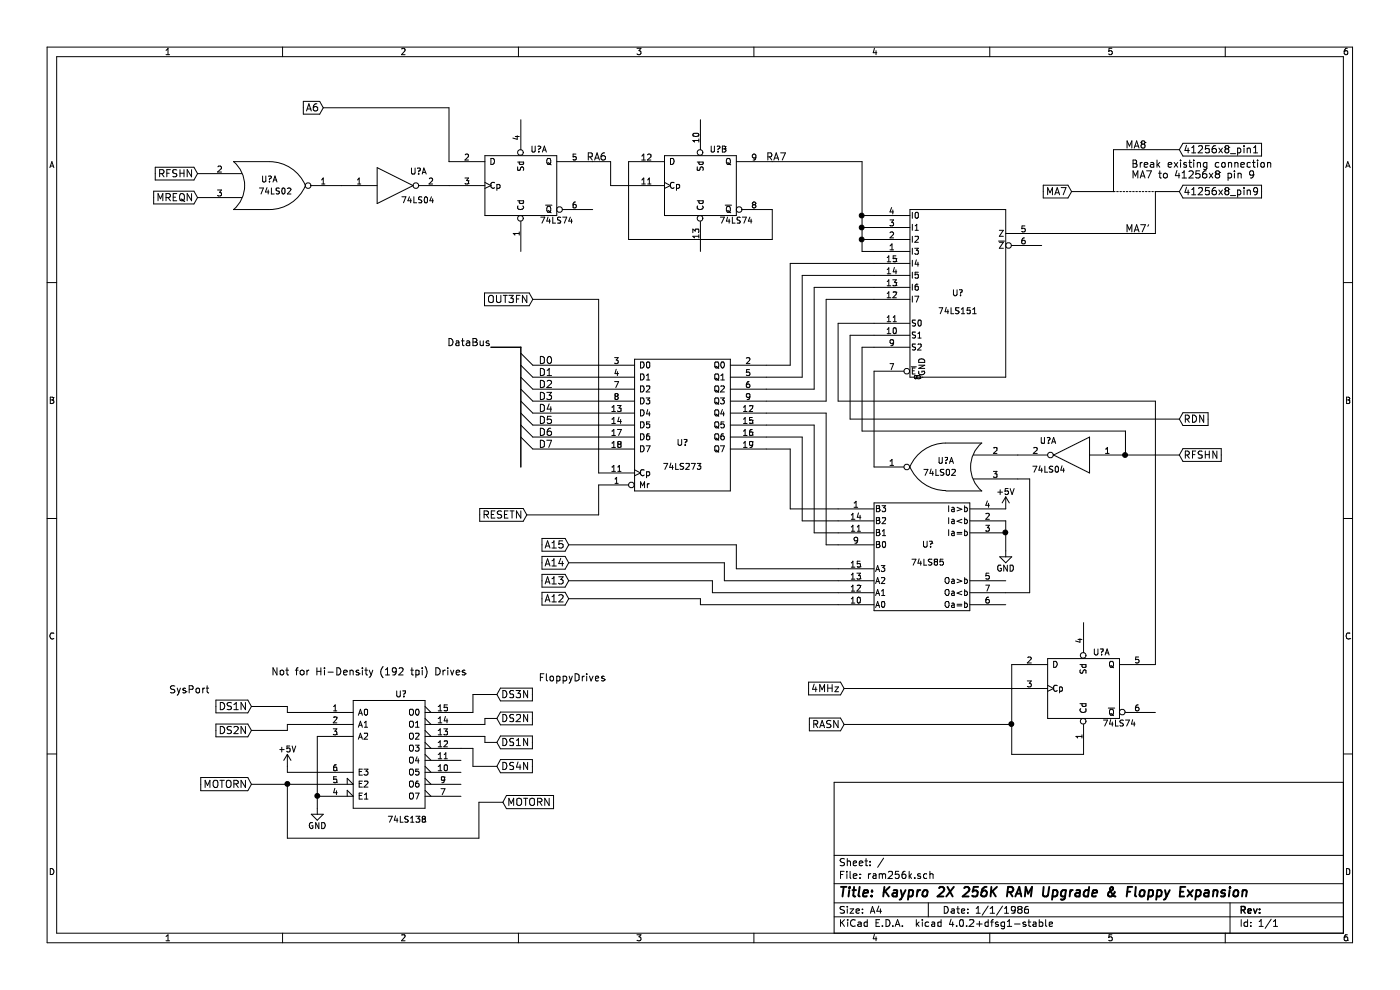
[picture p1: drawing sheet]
EESchema Schematic File Version 2
LIBS:power
LIBS:device
LIBS:transistors
LIBS:conn
LIBS:linear
LIBS:regul
LIBS:74xx
LIBS:cmos4000
LIBS:adc-dac
LIBS:memory
LIBS:xilinx
LIBS:microcontrollers
LIBS:dsp
LIBS:microchip
LIBS:analog_switches
LIBS:motorola
LIBS:texas
LIBS:intel
LIBS:audio
LIBS:interface
LIBS:digital-audio
LIBS:philips
LIBS:display
LIBS:cypress
LIBS:siliconi
LIBS:opto
LIBS:atmel
LIBS:contrib
LIBS:valves
LIBS:ram256k-cache
EELAYER 25 0
EELAYER END
$Descr A4 11693 8268
encoding utf-8
Sheet 1 1
Title "Kaypro 2X 256K RAM Upgrade & Floppy Expansion"
Date "1/1/1986"
Rev ""
Comp ""
Comment1 ""
Comment2 ""
Comment3 ""
Comment4 ""
$EndDescr
$Comp
L 74LS273 U?
U 1 1
P 5700 3550
F 0 "U?" H 5700 3400 50  0000 C CNN
F 1 "74LS273" H 5700 3200 50  0000 C CNN
F 2 "" H 5700 3550 50  0000 C CNN
F 3 "" H 5700 3550 50  0000 C CNN
	1    5700 3550
	1    0    0    -1  
$EndComp
$Comp
L 74LS151 U?
U 1 1
P 8000 2450
F 0 "U?" H 8000 2450 50  0000 C CNN
F 1 "74LS151" H 8000 2300 50  0000 C CNN
F 2 "" H 8000 2450 50  0000 C CNN
F 3 "" H 8000 2450 50  0000 C CNN
	1    8000 2450
	1    0    0    -1  
$EndComp
$Comp
L 74LS85 U?
U 1 1
P 7700 4650
F 0 "U?" H 7750 4750 50  0000 C CNN
F 1 "74LS85" H 7750 4600 50  0000 C CNN
F 2 "" H 7700 4650 50  0000 C CNN
F 3 "" H 7700 4650 50  0000 C CNN
	1    7700 4650
	1    0    0    -1  
$EndComp
Wire Wire Line
	6400 3450 6900 3450
Wire Wire Line
	6900 3450 6900 4550
Wire Wire Line
	6900 4550 7000 4550
Wire Wire Line
	6400 3650 6700 3650
Wire Wire Line
	6700 3650 6700 4350
Wire Wire Line
	6700 4350 7000 4350
Wire Wire Line
	6400 3550 6800 3550
Wire Wire Line
	6800 3550 6800 4450
Wire Wire Line
	6800 4450 7000 4450
Wire Wire Line
	6400 3750 6600 3750
Wire Wire Line
	6600 3750 6600 4250
Wire Wire Line
	6600 4250 7000 4250
Wire Wire Line
	6400 3350 6900 3350
Wire Wire Line
	6900 3350 6900 2500
Wire Wire Line
	6900 2500 7300 2500
Wire Wire Line
	6400 3250 6800 3250
Wire Wire Line
	6800 3250 6800 2400
Wire Wire Line
	6800 2400 7300 2400
Wire Wire Line
	6400 3150 6700 3150
Wire Wire Line
	6700 3150 6700 2300
Wire Wire Line
	6700 2300 7300 2300
Wire Wire Line
	6400 3050 6600 3050
Wire Wire Line
	6600 3050 6600 2200
Wire Wire Line
	6600 2200 7300 2200
Wire Wire Line
	7200 2100 7300 2100
Wire Wire Line
	7200 1350 7200 2100
Connection ~ 7200 1800
Wire Wire Line
	7300 2000 7200 2000
Connection ~ 7200 2000
Wire Wire Line
	7300 1900 7200 1900
Connection ~ 7200 1900
$Comp
L 74LS02 U?
U 1 1
P 7900 3900
F 0 "U?" H 7900 3950 50  0000 C CNN
F 1 "74LS02" H 7950 3850 50  0000 C CNN
F 2 "" H 7900 3900 50  0000 C CNN
F 3 "" H 7900 3900 50  0000 C CNN
	1    7900 3900
	-1   0    0    -1  
$EndComp
Wire Wire Line
	7300 3100 7300 3900
Wire Wire Line
	8600 4000 8500 4000
$Comp
L 74LS04 U?
U 1 1
P 8950 3800
F 0 "U?" H 9145 3915 50  0000 C CNN
F 1 "74LS04" H 9140 3675 50  0000 C CNN
F 2 "" H 8950 3800 50  0000 C CNN
F 3 "" H 8950 3800 50  0000 C CNN
	1    8950 3800
	-1   0    0    -1  
$EndComp
Wire Wire Line
	7300 2900 7200 2900
Wire Wire Line
	7200 2900 7200 3600
Wire Wire Line
	7200 3600 9400 3600
Wire Wire Line
	9400 3600 9400 3800
Wire Wire Line
	9400 3800 9850 3800
Connection ~ 9400 3800
Text GLabel 4750 4550 0    60   Input ~ 0
A15
Text GLabel 4750 4700 0    60   Input ~ 0
A14
Text GLabel 4750 4850 0    60   Input ~ 0
A13
Text GLabel 4750 5000 0    60   Input ~ 0
A12
Wire Wire Line
	4750 4550 6150 4550
Wire Wire Line
	6150 4550 6150 4750
Wire Wire Line
	6150 4750 7000 4750
Wire Wire Line
	4750 4700 6050 4700
Wire Wire Line
	6050 4700 6050 4850
Wire Wire Line
	6050 4850 7000 4850
Wire Wire Line
	4750 4850 5950 4850
Wire Wire Line
	5950 4850 5950 4950
Wire Wire Line
	5950 4950 7000 4950
Wire Wire Line
	4750 5000 5850 5000
Wire Wire Line
	5850 5000 5850 5050
Wire Wire Line
	5850 5050 7000 5050
Text GLabel 9850 3800 2    60   Input ~ 0
RFSHN
Wire Wire Line
	8600 4000 8600 4950
Wire Wire Line
	7300 2800 7100 2800
Wire Wire Line
	7100 2800 7100 3500
Wire Wire Line
	7100 3500 9850 3500
Text GLabel 9850 3500 2    60   Input ~ 0
RDN
Wire Wire Line
	7300 2700 7000 2700
Wire Wire Line
	7000 2700 7000 3350
Wire Wire Line
	8600 4950 8400 4950
Wire Wire Line
	8400 4350 8400 4600
$Comp
L +5V #PWR?
U 1 1
P 8400 4250
F 0 "#PWR?" H 8400 4100 50  0001 C CNN
F 1 "+5V" H 8400 4390 50  0000 C CNN
F 2 "" H 8400 4250 50  0000 C CNN
F 3 "" H 8400 4250 50  0000 C CNN
	1    8400 4250
	1    0    0    -1  
$EndComp
$Comp
L GND #PWR?
U 1 1
P 8400 4600
F 0 "#PWR?" H 8400 4350 50  0001 C CNN
F 1 "GND" H 8400 4450 50  0000 C CNN
F 2 "" H 8400 4600 50  0000 C CNN
F 3 "" H 8400 4600 50  0000 C CNN
	1    8400 4600
	1    0    0    -1  
$EndComp
Connection ~ 8400 4450
Wire Wire Line
	4450 3050 5000 3050
Wire Wire Line
	4450 3150 5000 3150
Wire Wire Line
	4450 3250 5000 3250
Wire Wire Line
	4450 3350 5000 3350
Wire Wire Line
	4450 3450 5000 3450
Wire Wire Line
	4450 3550 5000 3550
Wire Wire Line
	4450 3650 5000 3650
Wire Wire Line
	4450 3750 5000 3750
Text GLabel 4400 4300 0    60   Input ~ 0
RESETN
Wire Wire Line
	5000 4050 5000 4300
Wire Wire Line
	5000 4300 4400 4300
Text GLabel 4450 2500 0    60   Input ~ 0
OUT3FN
Wire Wire Line
	4450 2500 5000 2500
Wire Wire Line
	5000 2500 5000 3950
$Comp
L 74LS74 U?
U 1 1
P 9050 5750
F 0 "U?" H 9200 6050 50  0000 C CNN
F 1 "74LS74" H 9350 5455 50  0000 C CNN
F 2 "" H 9050 5750 50  0000 C CNN
F 3 "" H 9050 5750 50  0000 C CNN
	1    9050 5750
	1    0    0    -1  
$EndComp
Text GLabel 7050 5750 0    60   Input ~ 0
4MHz
Text GLabel 7050 6050 0    60   Input ~ 0
RASN
Wire Wire Line
	7050 5750 8450 5750
Wire Wire Line
	8450 6300 9050 6300
Wire Wire Line
	8450 5550 8450 6300
Wire Wire Line
	7050 6050 8450 6050
Connection ~ 8450 6050
Wire Wire Line
	9650 3350 9650 5550
Wire Wire Line
	7000 3350 9650 3350
Text GLabel 9850 1250 2    60   Input ~ 0
41256x8_pin1
Wire Wire Line
	8700 1950 9650 1950
$Comp
L 74LS74 U?
U 2 1
P 5850 1550
F 0 "U?" H 6000 1850 50  0000 C CNN
F 1 "74LS74" H 6150 1255 50  0000 C CNN
F 2 "" H 5850 1550 50  0000 C CNN
F 3 "" H 5850 1550 50  0000 C CNN
	2    5850 1550
	1    0    0    -1  
$EndComp
$Comp
L 74LS74 U?
U 1 1
P 4350 1550
F 0 "U?" H 4500 1850 50  0000 C CNN
F 1 "74LS74" H 4650 1255 50  0000 C CNN
F 2 "" H 4350 1550 50  0000 C CNN
F 3 "" H 4350 1550 50  0000 C CNN
	1    4350 1550
	1    0    0    -1  
$EndComp
$Comp
L 74LS04 U?
U 1 1
P 3300 1550
F 0 "U?" H 3495 1665 50  0000 C CNN
F 1 "74LS04" H 3490 1425 50  0000 C CNN
F 2 "" H 3300 1550 50  0000 C CNN
F 3 "" H 3300 1550 50  0000 C CNN
	1    3300 1550
	1    0    0    -1  
$EndComp
$Comp
L 74LS02 U?
U 1 1
P 2250 1550
F 0 "U?" H 2250 1600 50  0000 C CNN
F 1 "74LS02" H 2300 1500 50  0000 C CNN
F 2 "" H 2250 1550 50  0000 C CNN
F 3 "" H 2250 1550 50  0000 C CNN
	1    2250 1550
	1    0    0    -1  
$EndComp
Wire Wire Line
	4950 1350 5100 1350
Wire Wire Line
	5100 1350 5100 1550
Wire Wire Line
	5100 1550 5250 1550
Wire Wire Line
	6450 1750 6450 2000
Wire Wire Line
	6450 2000 5250 2000
Wire Wire Line
	5250 2000 5250 1350
Text GLabel 2700 900  0    60   Input ~ 0
A6
Text GLabel 1650 1450 0    60   Input ~ 0
RFSHN
Text GLabel 1650 1650 0    60   Input ~ 0
MREQN
Wire Wire Line
	2700 900  3750 900 
Wire Wire Line
	3750 900  3750 1350
Wire Wire Line
	6450 1350 7200 1350
Wire Wire Line
	7300 1800 7200 1800
Wire Bus Line
	4350 2900 4350 3900
Text Label 4100 2900 2    60   ~ 0
DataBus
Entry Wire Line
	4350 2950 4450 3050
Entry Wire Line
	4350 3050 4450 3150
Entry Wire Line
	4350 3150 4450 3250
Entry Wire Line
	4350 3250 4450 3350
Entry Wire Line
	4350 3350 4450 3450
Entry Wire Line
	4350 3450 4450 3550
Entry Wire Line
	4350 3550 4450 3650
Entry Wire Line
	4350 3650 4450 3750
$Comp
L 74LS138 U?
U 1 1
P 3250 6300
F 0 "U?" H 3350 6800 50  0000 C CNN
F 1 "74LS138" H 3400 5751 50  0000 C CNN
F 2 "" H 3250 6300 50  0000 C CNN
F 3 "" H 3250 6300 50  0000 C CNN
	1    3250 6300
	1    0    0    -1  
$EndComp
Text GLabel 2100 5900 0    60   Input ~ 0
DS1N
Text GLabel 2100 6100 0    60   Input ~ 0
DS2N
Text GLabel 2100 6550 0    60   Input ~ 0
MOTORN
Text GLabel 4150 6200 2    60   Input ~ 0
DS1N
Text GLabel 4150 6000 2    60   Input ~ 0
DS2N
Text GLabel 4150 5800 2    60   Input ~ 0
DS3N
Text GLabel 4150 6400 2    60   Input ~ 0
DS4N
Wire Wire Line
	3850 6050 4050 6050
Wire Wire Line
	4050 6050 4050 6000
Wire Wire Line
	4050 6000 4150 6000
Wire Wire Line
	3850 6150 4050 6150
Wire Wire Line
	4050 6150 4050 6200
Wire Wire Line
	4050 6200 4150 6200
Wire Wire Line
	3850 5950 3950 5950
Wire Wire Line
	3950 5950 3950 5800
Wire Wire Line
	3950 5800 4150 5800
Wire Wire Line
	3850 6250 3950 6250
Wire Wire Line
	3950 6250 3950 6400
Wire Wire Line
	3950 6400 4150 6400
Wire Wire Line
	2100 5900 2400 5900
Wire Wire Line
	2400 5900 2400 5950
Wire Wire Line
	2400 5950 2650 5950
Wire Wire Line
	2100 6100 2400 6100
Wire Wire Line
	2400 6100 2400 6050
Wire Wire Line
	2400 6050 2650 6050
Wire Wire Line
	2100 6550 2650 6550
$Comp
L GND #PWR?
U 1 1
P 2650 6750
F 0 "#PWR?" H 2650 6500 50  0001 C CNN
F 1 "GND" H 2650 6600 50  0000 C CNN
F 2 "" H 2650 6750 50  0000 C CNN
F 3 "" H 2650 6750 50  0000 C CNN
	1    2650 6750
	1    0    0    -1  
$EndComp
Wire Wire Line
	2650 6150 2650 6750
Connection ~ 2650 6650
Text Label 1750 5800 2    60   ~ 0
SysPort
Text Label 4500 5700 0    60   ~ 0
FloppyDrives
Text GLabel 4200 6700 2    60   Input ~ 0
MOTORN
Wire Wire Line
	4200 6700 4000 6700
Wire Wire Line
	4000 6700 4000 7000
Wire Wire Line
	4000 7000 2400 7000
Connection ~ 2400 6550
$Comp
L +5V #PWR?
U 1 1
P 2400 6400
F 0 "#PWR?" H 2400 6250 50  0001 C CNN
F 1 "+5V" H 2400 6540 50  0000 C CNN
F 2 "" H 2400 6400 50  0000 C CNN
F 3 "" H 2400 6400 50  0000 C CNN
	1    2400 6400
	1    0    0    -1  
$EndComp
Wire Wire Line
	2650 6450 2400 6450
Wire Wire Line
	2400 6450 2400 6400
Wire Wire Line
	2400 7000 2400 6550
Text Notes 3900 5650 2    60   ~ 0
Not for Hi-Density (192 tpi) Drives
Text Label 4500 3050 0    60   ~ 0
D0
Text Label 4500 3150 0    60   ~ 0
D1
Text Label 4500 3250 0    60   ~ 0
D2
Text Label 4500 3350 0    60   ~ 0
D3
Text Label 4500 3450 0    60   ~ 0
D4
Text Label 4500 3550 0    60   ~ 0
D5
Text Label 4500 3650 0    60   ~ 0
D6
Text Label 4500 3750 0    60   ~ 0
D7
Wire Bus Line
	4350 2900 4100 2900
Text Label 4900 1350 0    60   ~ 0
RA6
Text Label 6400 1350 0    60   ~ 0
RA7
Text Label 9400 1950 0    60   ~ 0
MA7'
Text GLabel 9850 1600 2    60   Input ~ 0
41256x8_pin9
Text GLabel 8950 1600 0    60   Input ~ 0
MA7
Text Label 9400 1250 0    60   ~ 0
MA8
Text Notes 9450 1500 0    60   ~ 0
Break existing connection\nMA7 to 41256x8 pin 9
Wire Wire Line
	9650 1950 9650 1600
Wire Wire Line
	9650 1600 9850 1600
Wire Wire Line
	8950 1600 9300 1600
Wire Wire Line
	9300 1600 9300 1250
Wire Wire Line
	9300 1250 9850 1250
Wire Notes Line
	9300 1600 9650 1600
$EndSCHEMATC
